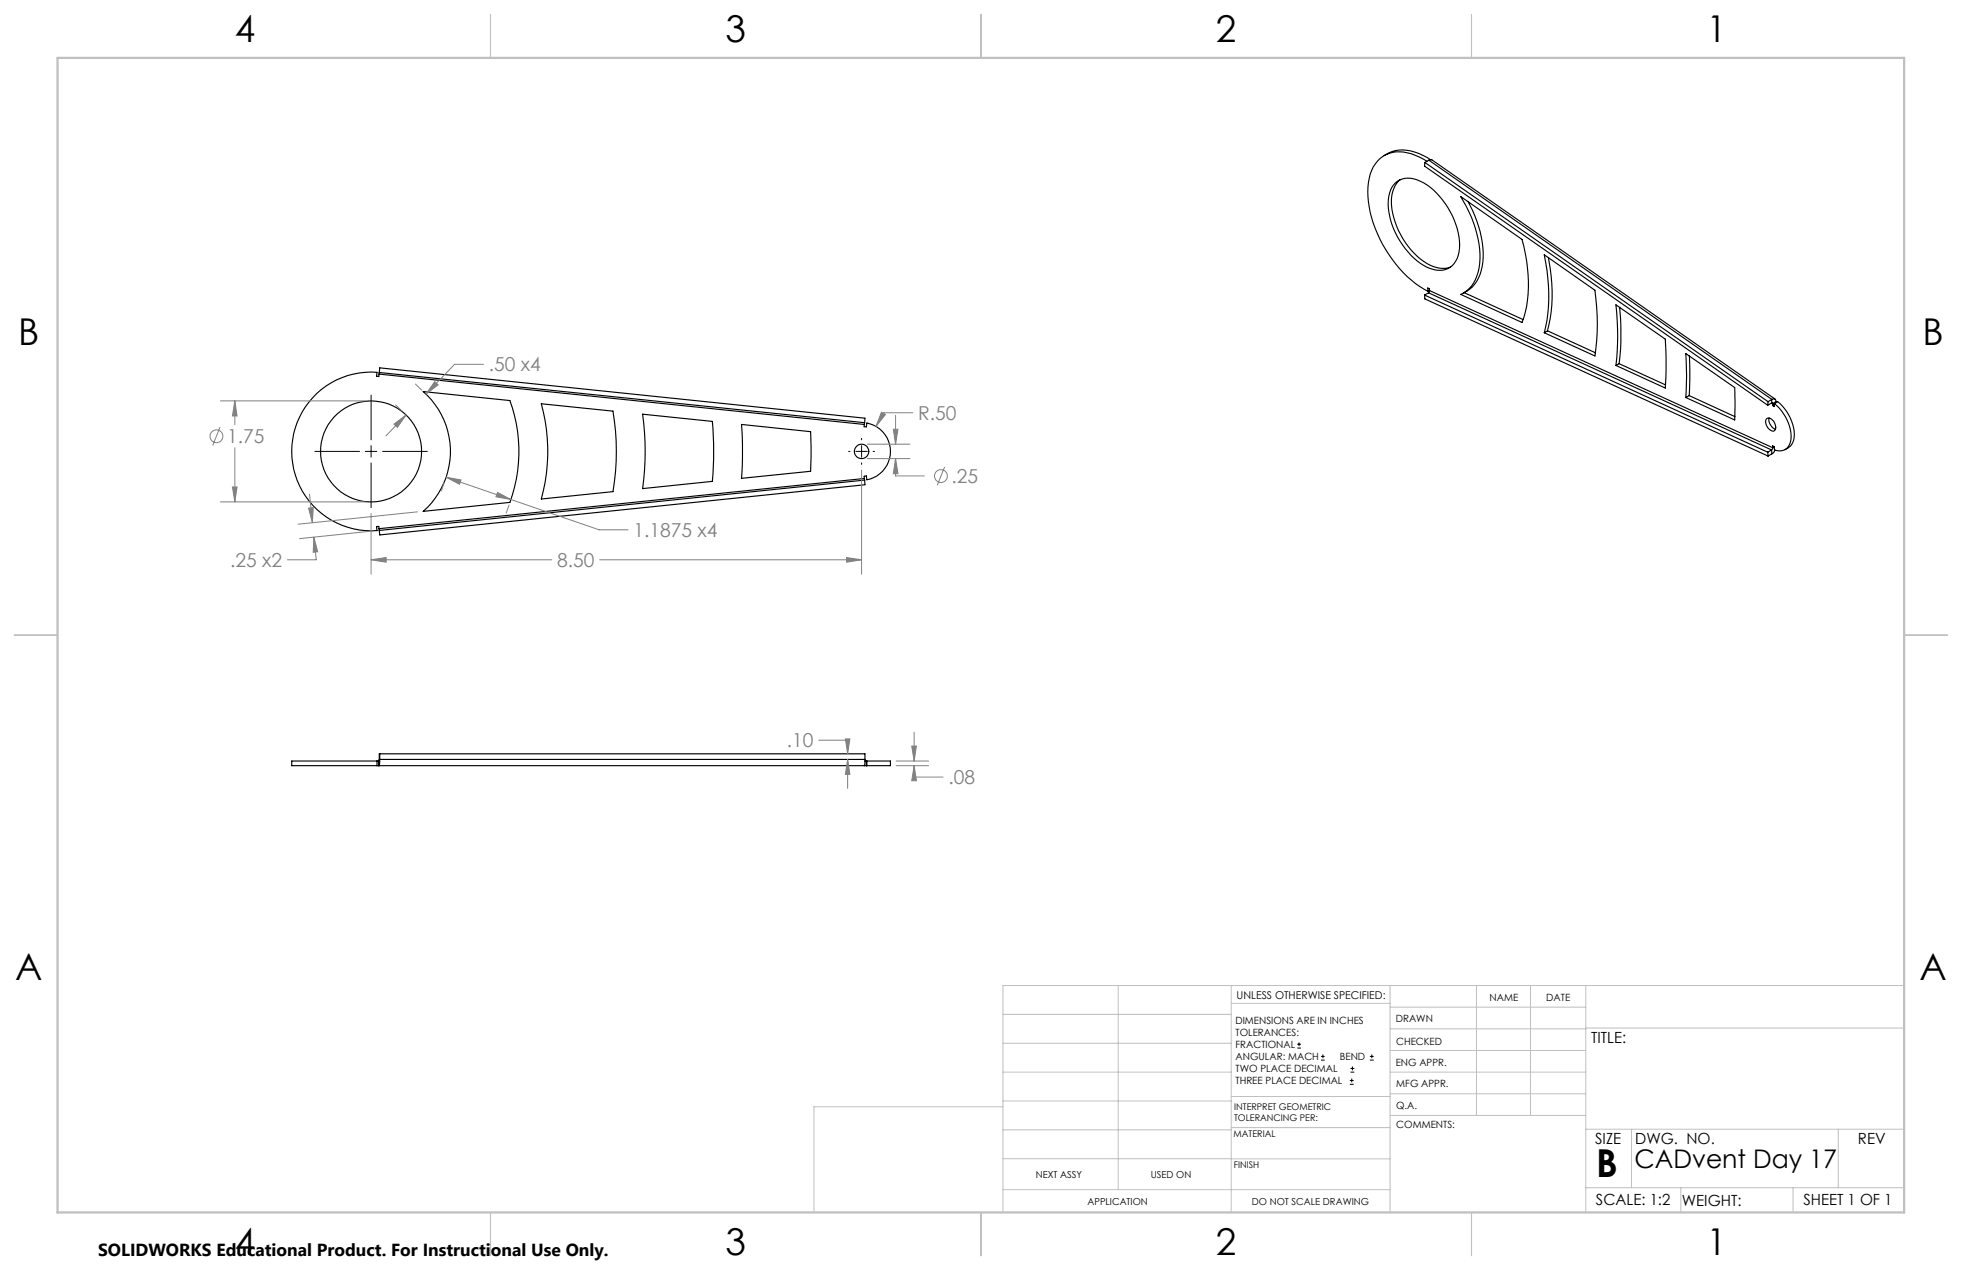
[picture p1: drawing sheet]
<svg xmlns="http://www.w3.org/2000/svg" width="432mm" height="279mm" viewBox="0 0 432 279" stroke-linecap="round" stroke-linejoin="round" font-family="sans-serif">
<g fill="none" stroke="#000" stroke-width=".25">
<path d="M304.6 34.2a7.9 7.9 0 0 1 8.6 0l1.6 .9M308.2 39.5a6.8 6.8 0 0 0-1.8 6.6 17.2 17.2 0 0 0 8.4 12.3l.7 .3a5.1 5.1 0 0 0 3.8 0M313.6 35.7l75.5 52.7M313.6 35.7l-.1 .8 75.5 52.6M314 35.5a10 10 0 0 0-8.3-1.7 7.3 7.3 0 0 0-4.5 6.4 25 25 0 0 0 6 17.9 22.5 22.5 0 0 0 7.1 6M314.5 35.2h.6l75.6 52.6M314.5 35.2l-.9 .5M314.5 35.2l75.5 52.7M307.1 40.3a5.1 5.1 0 0 1 6.3 0 17.3 17.3 0 0 1 7.8 14.4 4.6 4.6 0 0 1-4.3 4.8 10.5 10.5 0 0 1-7.7-4.8 15.8 15.8 0 0 1-3.6-11.5l.2-.7a4.5 4.5 0 0 1 1.3-2.2zM321.5 43.3l13.5 9.4a31.5 31.5 0 0 1 .4 17.1l-.4 1.1-13.5-6.1a7.7 7.7 0 0 0 4.1-6.8 24.9 24.9 0 0 0-4.1-14.7zM323.1 44.4a23 23 0 0 1 3.1 14.2 7.4 7.4 0 0 1-4.1 5.9M339.9 56.1l11.1 7.8a49.6 49.6 0 0 1 0 14.4l-11.1-5.1a36.8 36.8 0 0 0 0-17.1z"/>
<path d="M340.8 56.7a35.6 35.6 0 0 1-.2 16.1M313.5 64.9l.1 .9 75.5 34.5M313.5 64.9l75.5 34.6M314.4 64.4l-.9 .5M314.4 64.4l75.5 34.6M314.6 63.9l-.2 .5M314.6 63.9l75.5 34.6M314.6 63.9v-.4l-.4-.1 .1 .7M314.6 63.9l-.3 .2M322.2 64.4l13 5.9M340.6 72.8l-.7 .4M340.6 72.8l10.5 4.8"/>
<path d="M355.6 67.1l10.9 7.5a82.1 82.1 0 0 1 0 10.8l-10.9-5a57.4 57.4 0 0 0 0-13.3zM356.4 67.6a57.6 57.6 0 0 1-.1 12.4M371 77.8l10.8 7.5v7.1l-10.8-4.9a66.3 66.3 0 0 0 0-9.7zM371.8 78.3l.1 5.2-.1 3.5M83.4 82.3v.5h-.5l.1-.9a17.5 17.5 0 0 0-18.8 17.4 17.5 17.5 0 0 0 18.8 17.4l-.1-.8 .5-.1v.5M83.4 82.3l106.8 11.1M83.5 82l-.1 .3M83.5 82l.1-1.1 106.8 11.1-.1 1M83.5 82l106.8 11M93.1 86.1l19.1 2a32.5 32.5 0 0 1 0 22.4l-19.1 2a17.4 17.4 0 0 0 0-26.4zM119.1 88.8l15.8 1.7a53.3 53.3 0 0 1 0 17.7l-15.8 1.6a39.3 39.3 0 0 0 0-21zM141.4 91.1l15.4 1.6a77.2 77.2 0 0 1 0 13.2l-15.4 1.6a59.6 59.6 0 0 0 0-16.4z"/>
<path d="M163.2 93.4l15.2 1.6 .1 3.2-.1 5.5-15.2 1.5a83.1 83.1 0 0 0 0-11.8zM190.2 93.4v.5h.5l.1-.8a6.4 6.4 0 0 1 5.2 6.2 6.4 6.4 0 0 1-5.2 6.3l-.1-.9-.5 .1v.5M190.3 93l-.1 .4M356.3 80l-.7 .4M356.3 80l10.2 4.7M371.8 87l-.8 .5M371.8 87l10 4.7M388.8 92.1a1.43 1.43 0 0 1 1.9 1.2l.1 .4a.76 .76 0 0 1-.3 1 .76 .76 0 0 1-1-.2 1.95 1.95 0 0 1-.7-2.4zM389 99.5l.1 .8M389.1 88.4l-.1 .7M389.4 92a2.2 2.2 0 0 0 1.4 2.4M389.9 88.7l.2 .1"/>
<path d="M389.9 88.7l-.9 .4M389.9 99l-.9 .5M389.9 99l.1 .8M390 87.9a.52 .52 0 0 1 .6-.1 .52 .52 0 0 1 .2 .6M390 87.9l-.9 .5M390 87.9l-.1 .8M390 99.8l-.9 .5M390.1 98.5l-.2 .5M390.1 88.8v.4M390.5 98.3l-.4 .2M390.5 89l-.4 .2M390.5 88.8a9.5 9.5 0 0 1 3.6 8.4 2.47 2.47 0 0 1-3.6 1.8v-.8l-.4-.1v.4"/>
<path d="M390.5 88.8l.7-.4a9.4 9.4 0 0 1 3.6 8.4 2.95 2.95 0 0 1-1.9 2.1M390.5 88.8v.6l-.4-.2M390.7 99l-.7 .8M390.8 88.4l-.7 .4M390.8 88.4v.2M83.4 116.3l.1 .4M190.2 105.3l.1 .3M190.2 105.3l-106.8 11M190.3 105.6l.1 1-106.8 11.1-.1-1M190.3 105.6l-106.8 11.1M83 167.4h-18.8v1.1h18.8M83 168.5h107.8"/>
<path d="M83 167.4v1.1M83 167.4h.4M83.4 167.4v1.1M83.5 167.1l-.1 .3M83.5 167.1h106.9M83.5 167.1v-1.3h106.9v1.3M83.6 165.8l-.2 2.7v-1.1M190.4 167.1l-.2 1.4M190.4 167.4h.4M190.7 167.4v1.1M190.8 167.4h5.2v1.1h-5.2M190.8 167.4v1.1"/>
<circle cx="81.7" cy="99.3" r="11.1"/>
<circle cx="189.6" cy="99.3" r="1.6"/>
</g>
<g fill="none" stroke="#808080" stroke-width=".22">
<path d="M48.4 93.9l-1.6 4.1M48.5 88.2h31.9M51.7 88.2v5.2M51.7 98.5v11.9M51.7 88.2l.5 3.3h-1zM86.7 93.3l2.7-2-1.9 2.7zM87.1 89.1l1.3 1.3M89.4 91.3l-4.5 4.6M91.4 84.5l1.4 1.3M95.7 84l.7 .7-2.7 2zM106.4 80.2h-6.4l-6.3 6.5M190.9 97.7h9.4"/>
<path d="M194 90.7l.9 .5-2.1 2.6zM196.6 94.4h1l-.5 3.3zM197.1 91.4v6.3M200.9 90.8h-6.4l-1.7 3M48.5 110.4h31.9M51.2 107.1h1l-.5 3.3zM67.9 111.8l1-.1-.1 3.3zM68.1 108.7l.7 6.3M69.1 118.2l.5 5h-6.3M69.1 118.2l.8 3.2-1 .1zM81.7 113v13.3M82.2 116.8l-16.3 1.7"/>
<path d="M91.9 112.6l-26.3 2.7M97.8 106.2l-.6 1.8M98.2 105l33.7 11.6h6.3M98.2 105l3.3 .6-.4 .9zM109.5 108.3l2.9 1.6-3.3-.6zM112 111.1l-.6 1.8M189.6 103.4v22.9M190.9 100.9h9.4M197.1 100.9v3.8h6.3M197.1 100.9l.5 3.3h-1zM207.9 102.7l-1.6 4.1M81.7 123.2h39.7"/>
<path d="M81.7 123.2l3.3-.5v1zM132 123.2h57.6M186.3 122.7l3.3 .5-3.3 .5zM180.2 162.8h6.3v3M186.1 162.6h.9l-.5 3.2zM186.5 167.1l.5 3.3h-.9zM186.5 167.1v6.3M197.2 168.5h7.2M197.2 167.4h7.2M200.7 164.1h1l-.5 3.3zM201.2 168.5l.5 3.3h-1zM201.2 168.5v2.5h6.3"/>
<path d="M201.2 161.1v6.3"/>
<circle cx="47.6" cy="96" r="1.41"/>
<circle cx="207.1" cy="104.7" r="1.42"/>
</g>
<g fill="none" stroke="#000" stroke-width=".22">
<path d="M69.3 99.3h9.8M80.4 99.3h2.5M81.7 86.9v9.9M81.7 98v2.6M84.2 99.3h9.9M186.8 99.3h.3M188.3 99.3h2.6M189.6 96.4v.4M189.6 98v2.6M192.2 99.3h.3M81.7 101.8v9.9M189.6 101.8v.4"/>
<path d="M285.5 230.6h.8M285.5 229.7h.8M285.9 229.3v.9M290.7 233.2h.8M290.7 232.4h.8M291.1 232v.8M297.1 238.5h.8M297.1 237.7h.8M297.2 235.9h.9M297.2 235.1h.9M297.5 237.3v.8M297.6 234.6v.9"/>
<path d="M301.5 233.2h.8M301.5 232.4h.8M301.9 232v.8"/>
</g>
<g fill="none" stroke="#c0c0c0" stroke-width=".22">
<path d="M246.1 216.8v44.9M271 216.8v49.9M305.9 216.8v49.9M324.9 216.8v28.6M336.8 216.8v28.6M349 216.8v49.9M419.1 216.8h-198.4v49.9M220.7 235.9h50.3M220.7 229.5h50.3M220.7 223.2h50.3M271 220.7h34.9M305.9 231.1h43.1"/>
<path d="M305.9 226.3h43.1M305.9 221.6h43.1M305.9 235.9h43.1M349 226.2h70.1M220.7 248.6h50.3M220.7 242.2h50.3M220.7 254.9h50.3M220.7 243.5h-41.6v23.2M271 255h34.9M271 248.1h35M271 241.2h35M305.9 240.6h43.1"/>
<path d="M306 245.4h43M349 248.4h70.1M359.1 248.4v12.9M404.6 248.4v12.9M220.7 261.7h85.2M349 261.3h70.1M369.9 261.3v5.4M394.6 261.3v5.4"/>
</g>
<path d="M108 3.2v9.5M215.9 3.2v9.5M323.8 3.2v9.5M3.1 139.7h9.6M419.1 139.7h9.5M108 266.7v9.6M215.9 266.7v9.6M323.8 266.7v9.6" fill="none" stroke="#c0c0c0" stroke-width=".25"/>
<path d="M12.7 12.7h406.4v254h-406.4z" fill="none" stroke="#c0c0c0" stroke-width=".5"/>
<path d="M51.7 88.2l.5 3.3h-1zM51.2 107.1h1l-.5 3.3zM86.7 93.3l2.7-2-1.9 2.7zM95.7 84l.7 .7-2.7 2zM98.2 105l3.3 .6-.4 .9zM109.5 108.3l2.9 1.6-3.3-.6zM67.9 111.8l1-.1-.1 3.3zM69.1 118.2l.8 3.2-1 .1zM196.6 94.4h1l-.5 3.3zM197.1 100.9l.5 3.3h-1zM194 90.7l-1.2 3.1 2.1-2.6zM186.3 122.7l3.3 .5-3.3 .5zM81.7 123.2l3.3-.5v1zM201.2 168.5l.5 3.3h-1zM200.7 164.1h1l-.5 3.3zM186.5 167.1l.5 3.3h-.9zM186.1 162.6h.9l-.5 3.2z" fill="#808080"/>
<text font-size="8.5" x="351.3" y="259">B</text>
<g font-size="8.1">
<text x="51.7" y="9.3">4</text>
<text x="159.7" y="9.3">3</text>
<text x="267.6" y="9.3">2</text>
<text x="375.6" y="9.3">1</text>
<text x="4" y="76">B</text>
<text x="423.1" y="76">B</text>
<text x="3.3" y="215.7">A</text>
<text x="422.4" y="215.7">A</text>
<text x="51.7" y="276">4</text>
<text x="159.7" y="276">3</text>
<text x="267.6" y="276">2</text>
<text x="375.6" y="276">1</text>
</g>
<text font-size="5.6" x="359.7" y="257">CADvent Day 17</text>
<g font-size="4.2" fill="#808080">
<text x="107.6" y="81.7">.50 x4</text>
<text x="202.1" y="92.4">R.50</text>
<text x="50" y="97.5">1.75</text>
<text x="209.4" y="106.3">.25</text>
<text x="139.4" y="118.2">1.1875 x4</text>
<text x="50.7" y="124.7">.25 x2</text>
<text x="122.6" y="124.7">8.50</text>
<text x="173.2" y="164.4">.10</text>
<text x="208.7" y="172.5">.08</text>
</g>
<text font-size="3.8" x="21.6" y="276.3">SOLIDWORKS Educational Product. For Instructional Use Only.</text>
<g font-size="3.4">
<text x="350.2" y="229.5">TITLE:</text>
<text x="351.1" y="251.6">SIZE</text>
<text x="359.9" y="251.6">DWG. NO.</text>
<text x="408.9" y="251.7">REV</text>
<text x="351.2" y="265.2">SCALE: 1:2</text>
<text x="370.1" y="265.3">WEIGHT:</text>
<text x="396.9" y="265.2">SHEET 1 OF 1</text>
</g>
<text font-size="2.4" x="272.2" y="219.7">UNLESS OTHERWISE SPECIFIED:</text>
<g font-size="2.2">
<text x="327.8" y="220.1">NAME</text>
<text x="340.3" y="220.2">DATE</text>
<text x="271.9" y="225.3">DIMENSIONS ARE IN INCHES</text>
<text x="271.9" y="227.9">TOLERANCES:</text>
<text x="307.2" y="224.9">DRAWN</text>
<text x="271.9" y="230.6">FRACTIONAL</text>
<text x="271.9" y="233.2">ANGULAR: MACH</text>
<text x="294.9" y="233.2">BEND</text>
<text x="307.3" y="229.8">CHECKED</text>
<text x="271.9" y="235.9">TWO PLACE DECIMAL</text>
<text x="271.9" y="238.5">THREE PLACE DECIMAL</text>
<text x="307.2" y="234.5">ENG APPR.</text>
<text x="307.3" y="239.2">MFG APPR.</text>
<text x="307.3" y="243.9">Q.A.</text>
<text x="307.3" y="248.1">COMMENTS:</text>
</g>
<g font-size="2.1">
<text x="227.9" y="259.2">NEXT ASSY</text>
<text x="253.3" y="259.2">USED ON</text>
<text x="239.3" y="265">APPLICATION</text>
<text x="275.5" y="265.1">DO NOT SCALE DRAWING</text>
</g>
<g font-size="2">
<text x="271.6" y="244.1">INTERPRET GEOMETRIC</text>
<text x="271.5" y="250.2">MATERIAL</text>
<text x="271.6" y="246.6">TOLERANCING PER:</text>
<text x="271.5" y="257">FINISH</text>
</g>
</svg>
